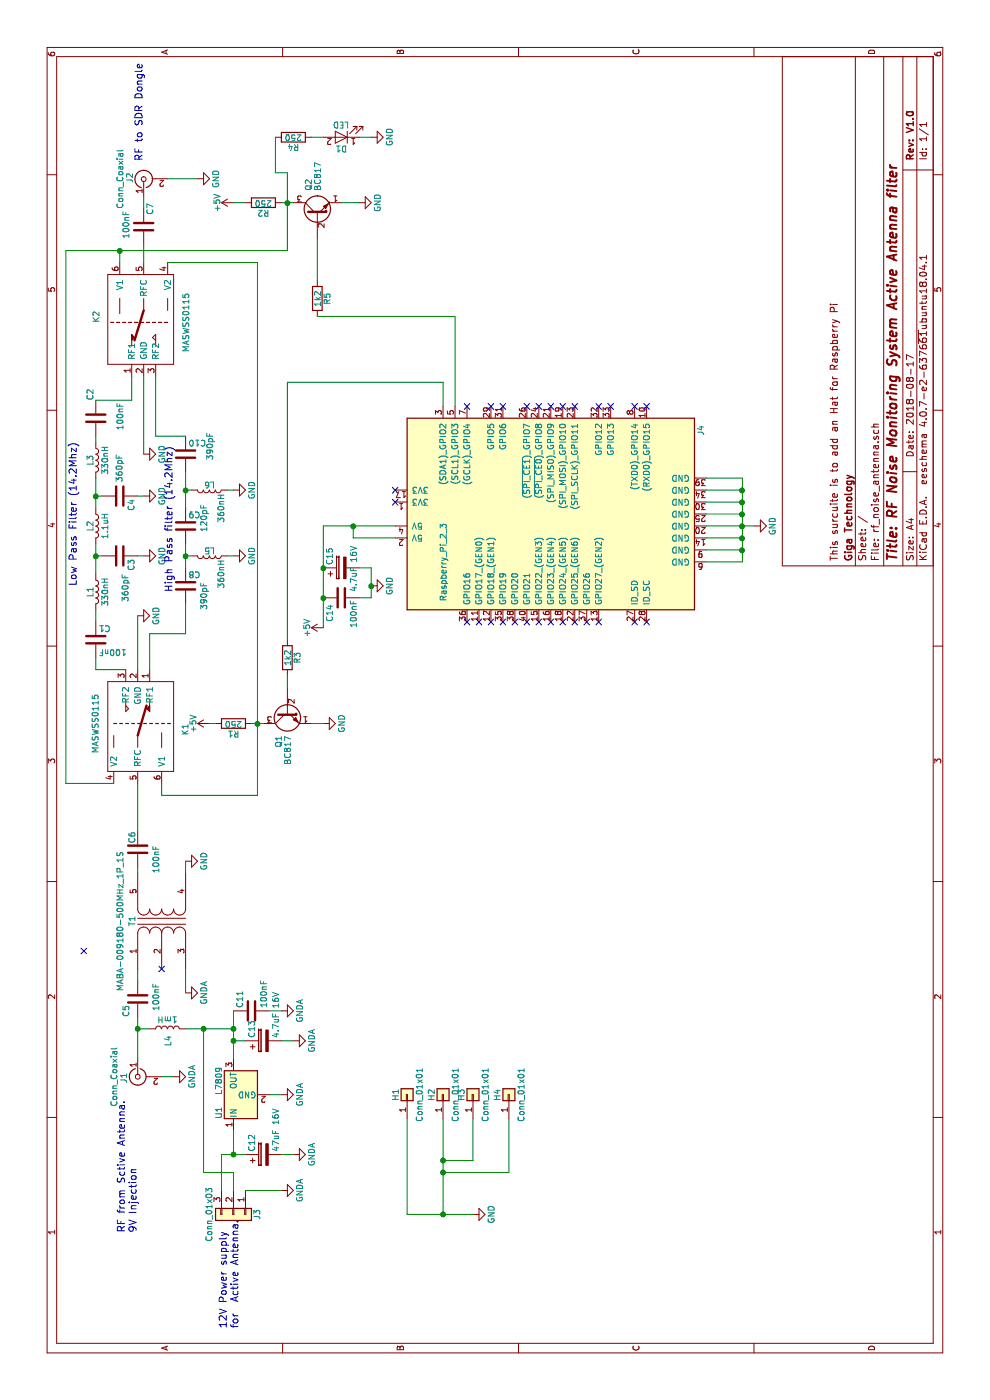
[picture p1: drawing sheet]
EESchema Schematic File Version 2
LIBS:power
LIBS:device
LIBS:switches
LIBS:relays
LIBS:motors
LIBS:transistors
LIBS:conn
LIBS:linear
LIBS:regul
LIBS:74xx
LIBS:cmos4000
LIBS:adc-dac
LIBS:memory
LIBS:xilinx
LIBS:microcontrollers
LIBS:dsp
LIBS:microchip
LIBS:analog_switches
LIBS:motorola
LIBS:texas
LIBS:intel
LIBS:audio
LIBS:interface
LIBS:digital-audio
LIBS:philips
LIBS:display
LIBS:cypress
LIBS:siliconi
LIBS:opto
LIBS:atmel
LIBS:contrib
LIBS:valves
LIBS:Transformer
LIBS:MABA-009180-500MHz_transformer
LIBS:rf_noise_antenna-cache
EELAYER 25 0
EELAYER END
$Descr A4 11693 8268
encoding utf-8
Sheet 1 1
Title "RF Noise Monitoring System Active Antenna filter"
Date "2018-08-17"
Rev "V1.0"
Comp "Giga Technology"
Comment1 "This surcuite is to add an Hat for Raspberry Pi"
Comment2 ""
Comment3 ""
Comment4 ""
$EndDescr
$Comp
L Conn_Coaxial J1
U 1 1
P 2550 1200
F 0 "J1" H 2560 1320 50  0000 C CNN
F 1 "Conn_Coaxial" H 2550 1400 50  0000 C CNN
F 2 "Connectors_Molex:Molex_SMA_Jack_Edge_Mount" H 2550 1200 50  0001 C CNN
F 3 "" H 2550 1200 50  0001 C CNN
	1    2550 1200
	-1   0    0    -1  
$EndComp
$Comp
L Conn_Coaxial J2
U 1 1
P 10050 1250
F 0 "J2" H 10060 1370 50  0000 C CNN
F 1 "Conn_Coaxial" H 10050 1450 50  0000 C CNN
F 2 "Connectors_Molex:Molex_SMA_Jack_Edge_Mount" H 10050 1250 50  0001 C CNN
F 3 "" H 10050 1250 50  0001 C CNN
	1    10050 1250
	1    0    0    -1  
$EndComp
$Comp
L Raspberry_Pi_2_3 J4
U 1 1
P 7250 4650
F 0 "J4" H 7950 3400 50  0000 C CNN
F 1 "Raspberry_Pi_2_3" H 6850 5550 50  0000 C CNN
F 2 "Pin_Headers:Pin_Header_Straight_2x20" H 8250 5900 50  0001 C CNN
F 3 "" H 7300 4500 50  0001 C CNN
	1    7250 4650
	1    0    0    -1  
$EndComp
$Comp
L L L1
U 1 1
P 6600 850
F 0 "L1" V 6550 850 50  0000 C CNN
F 1 "330nH" V 6675 850 50  0000 C CNN
F 2 "Inductors_SMD:L_0805_HandSoldering" H 6600 850 50  0001 C CNN
F 3 "" H 6600 850 50  0001 C CNN
	1    6600 850 
	0    1    1    0   
$EndComp
$Comp
L L L2
U 1 1
P 7150 850
F 0 "L2" V 7100 850 50  0000 C CNN
F 1 "1.1uH" V 7225 850 50  0000 C CNN
F 2 "Inductors_SMD:L_0805_HandSoldering" H 7150 850 50  0001 C CNN
F 3 "" H 7150 850 50  0001 C CNN
	1    7150 850 
	0    1    1    0   
$EndComp
$Comp
L L L3
U 1 1
P 7700 850
F 0 "L3" V 7650 850 50  0000 C CNN
F 1 "330nH" V 7775 850 50  0000 C CNN
F 2 "Inductors_SMD:L_0805_HandSoldering" H 7700 850 50  0001 C CNN
F 3 "" H 7700 850 50  0001 C CNN
	1    7700 850 
	0    1    1    0   
$EndComp
$Comp
L L L5
U 1 1
P 6900 1800
F 0 "L5" V 6850 1800 50  0000 C CNN
F 1 "360nH" H 7050 1900 50  0000 C CNN
F 2 "Inductors_SMD:L_0805_HandSoldering" H 6900 1800 50  0001 C CNN
F 3 "" H 6900 1800 50  0001 C CNN
	1    6900 1800
	-1   0    0    1   
$EndComp
$Comp
L L L6
U 1 1
P 7450 1800
F 0 "L6" V 7400 1800 50  0000 C CNN
F 1 "360nH" H 7600 1900 50  0000 C CNN
F 2 "Inductors_SMD:L_0805_HandSoldering" H 7450 1800 50  0001 C CNN
F 3 "" H 7450 1800 50  0001 C CNN
	1    7450 1800
	-1   0    0    1   
$EndComp
$Comp
L C C8
U 1 1
P 6650 1600
F 0 "C8" H 6675 1700 50  0000 L CNN
F 1 "390pF" V 6800 1400 50  0000 L CNN
F 2 "Capacitors_SMD:C_0805_HandSoldering" H 6688 1450 50  0001 C CNN
F 3 "" H 6650 1600 50  0001 C CNN
	1    6650 1600
	0    1    1    0   
$EndComp
$Comp
L C C9
U 1 1
P 7150 1600
F 0 "C9" H 7175 1700 50  0000 L CNN
F 1 "120pF" V 7300 1550 50  0000 L CNN
F 2 "Capacitors_SMD:C_0805_HandSoldering" H 7188 1450 50  0001 C CNN
F 3 "" H 7150 1600 50  0001 C CNN
	1    7150 1600
	0    1    1    0   
$EndComp
$Comp
L C C10
U 1 1
P 7750 1600
F 0 "C10" H 7775 1700 50  0000 L CNN
F 1 "390pF" V 7950 1550 50  0000 L CNN
F 2 "Capacitors_SMD:C_0805_HandSoldering" H 7788 1450 50  0001 C CNN
F 3 "" H 7750 1600 50  0001 C CNN
	1    7750 1600
	0    1    1    0   
$EndComp
$Comp
L C C3
U 1 1
P 6900 1050
F 0 "C3" H 6925 1150 50  0000 L CNN
F 1 "360pF" H 7050 1100 50  0000 L CNN
F 2 "Capacitors_SMD:C_0805_HandSoldering" H 6938 900 50  0001 C CNN
F 3 "" H 6900 1050 50  0001 C CNN
	1    6900 1050
	-1   0    0    1   
$EndComp
$Comp
L C C4
U 1 1
P 7400 1050
F 0 "C4" H 7425 1150 50  0000 L CNN
F 1 "360pF" H 7050 1050 50  0000 L CNN
F 2 "Capacitors_SMD:C_0805_HandSoldering" H 7438 900 50  0001 C CNN
F 3 "" H 7400 1050 50  0001 C CNN
	1    7400 1050
	-1   0    0    1   
$EndComp
$Comp
L 2N2219 Q2
U 1 1
P 9750 2700
F 0 "Q2" H 9950 2775 50  0000 L CNN
F 1 "BC817" H 9950 2700 50  0000 L CNN
F 2 "TO_SOT_Packages_SMD:SOT-23" H 9950 2625 50  0001 L CIN
F 3 "" H 9750 2700 50  0001 L CNN
	1    9750 2700
	1    0    0    -1  
$EndComp
$Comp
L R R5
U 1 1
P 9050 2700
F 0 "R5" V 9130 2700 50  0000 C CNN
F 1 "1k2" V 9050 2700 50  0000 C CNN
F 2 "Resistors_SMD:R_0805_HandSoldering" V 8980 2700 50  0001 C CNN
F 3 "" H 9050 2700 50  0001 C CNN
	1    9050 2700
	0    1    1    0   
$EndComp
$Comp
L GND #PWR01
U 1 1
P 6900 1250
F 0 "#PWR01" H 6900 1000 50  0001 C CNN
F 1 "GND" H 6900 1100 50  0000 C CNN
F 2 "" H 6900 1250 50  0001 C CNN
F 3 "" H 6900 1250 50  0001 C CNN
	1    6900 1250
	1    0    0    -1  
$EndComp
$Comp
L GND #PWR02
U 1 1
P 7400 1250
F 0 "#PWR02" H 7400 1000 50  0001 C CNN
F 1 "GND" H 7400 1100 50  0000 C CNN
F 2 "" H 7400 1250 50  0001 C CNN
F 3 "" H 7400 1250 50  0001 C CNN
	1    7400 1250
	1    0    0    -1  
$EndComp
$Comp
L GND #PWR03
U 1 1
P 7450 2000
F 0 "#PWR03" H 7450 1750 50  0001 C CNN
F 1 "GND" H 7450 1850 50  0000 C CNN
F 2 "" H 7450 2000 50  0001 C CNN
F 3 "" H 7450 2000 50  0001 C CNN
	1    7450 2000
	1    0    0    -1  
$EndComp
$Comp
L GND #PWR04
U 1 1
P 6900 2000
F 0 "#PWR04" H 6900 1750 50  0001 C CNN
F 1 "GND" H 6900 1850 50  0000 C CNN
F 2 "" H 6900 2000 50  0001 C CNN
F 3 "" H 6900 2000 50  0001 C CNN
	1    6900 2000
	1    0    0    -1  
$EndComp
$Comp
L GNDA #PWR05
U 1 1
P 3250 1600
F 0 "#PWR05" H 3250 1350 50  0001 C CNN
F 1 "GNDA" H 3250 1450 50  0000 C CNN
F 2 "" H 3250 1600 50  0001 C CNN
F 3 "" H 3250 1600 50  0001 C CNN
	1    3250 1600
	1    0    0    -1  
$EndComp
$Comp
L GND #PWR06
U 1 1
P 7150 6350
F 0 "#PWR06" H 7150 6100 50  0001 C CNN
F 1 "GND" H 7150 6200 50  0000 C CNN
F 2 "" H 7150 6350 50  0001 C CNN
F 3 "" H 7150 6350 50  0001 C CNN
	1    7150 6350
	1    0    0    -1  
$EndComp
$Comp
L C C14
U 1 1
P 6550 2900
F 0 "C14" H 6350 3000 50  0000 L CNN
F 1 "100nF" H 6300 2800 50  0000 L CNN
F 2 "Capacitors_SMD:C_0805_HandSoldering" H 6588 2750 50  0001 C CNN
F 3 "" H 6550 2900 50  0001 C CNN
	1    6550 2900
	1    0    0    -1  
$EndComp
$Comp
L CP C15
U 1 1
P 6800 2900
F 0 "C15" H 6825 3000 50  0000 L CNN
F 1 "4.7uF 16V" H 6600 2800 50  0000 L CNN
F 2 "Capacitors_SMD:C_0805_HandSoldering" H 6838 2750 50  0001 C CNN
F 3 "" H 6800 2900 50  0001 C CNN
	1    6800 2900
	1    0    0    -1  
$EndComp
$Comp
L GND #PWR07
U 1 1
P 6650 3150
F 0 "#PWR07" H 6650 2900 50  0001 C CNN
F 1 "GND" H 6650 3000 50  0000 C CNN
F 2 "" H 6650 3150 50  0001 C CNN
F 3 "" H 6650 3150 50  0001 C CNN
	1    6650 3150
	1    0    0    -1  
$EndComp
$Comp
L GND #PWR08
U 1 1
P 9850 3050
F 0 "#PWR08" H 9850 2800 50  0001 C CNN
F 1 "GND" H 9850 2900 50  0000 C CNN
F 2 "" H 9850 3050 50  0001 C CNN
F 3 "" H 9850 3050 50  0001 C CNN
	1    9850 3050
	1    0    0    -1  
$EndComp
$Comp
L L L4
U 1 1
P 2950 1450
F 0 "L4" H 2850 1450 50  0000 C CNN
F 1 "1mH" V 3025 1450 50  0000 C CNN
F 2 "Inductors_SMD:L_0805_HandSoldering" H 2950 1450 50  0001 C CNN
F 3 "" H 2950 1450 50  0001 C CNN
	1    2950 1450
	1    0    0    -1  
$EndComp
$Comp
L C C5
U 1 1
P 3200 1200
F 0 "C5" V 3100 1050 50  0000 L CNN
F 1 "100nF" V 3350 1100 50  0000 L CNN
F 2 "Capacitors_SMD:C_0805_HandSoldering" H 3238 1050 50  0001 C CNN
F 3 "" H 3200 1200 50  0001 C CNN
	1    3200 1200
	0    1    1    0   
$EndComp
$Comp
L C C11
U 1 1
P 3100 2150
F 0 "C11" H 3125 2250 50  0000 L CNN
F 1 "100nF" H 3125 2050 50  0000 L CNN
F 2 "Capacitors_SMD:C_0805_HandSoldering" H 3138 2000 50  0001 C CNN
F 3 "" H 3100 2150 50  0001 C CNN
	1    3100 2150
	1    0    0    -1  
$EndComp
$Comp
L CP C13
U 1 1
P 2850 2250
F 0 "C13" H 2875 2350 50  0000 L CNN
F 1 "4.7uF 16V" H 2875 2150 50  0000 L CNN
F 2 "Capacitors_SMD:C_0805_HandSoldering" H 2888 2100 50  0001 C CNN
F 3 "" H 2850 2250 50  0001 C CNN
	1    2850 2250
	1    0    0    -1  
$EndComp
$Comp
L L7809 U1
U 1 1
P 2400 2000
F 0 "U1" H 2250 2125 50  0000 C CNN
F 1 "L7809" H 2400 2125 50  0000 L CNN
F 2 "TO_SOT_Packages_THT:TO-220_Horizontal" H 2425 1850 50  0001 L CIN
F 3 "" H 2400 1950 50  0001 C CNN
	1    2400 2000
	1    0    0    -1  
$EndComp
$Comp
L CP C12
U 1 1
P 1900 2250
F 0 "C12" H 1925 2350 50  0000 L CNN
F 1 "47uF 16V" H 1925 2150 50  0000 L CNN
F 2 "Capacitors_Tantalum_SMD:CP_Tantalum_Case-C_EIA-6032-28_Hand" H 1938 2100 50  0001 C CNN
F 3 "" H 1900 2250 50  0001 C CNN
	1    1900 2250
	1    0    0    -1  
$EndComp
$Comp
L LED D1
U 1 1
P 10400 2900
F 0 "D1" H 10400 3000 50  0000 C CNN
F 1 "LED" H 10400 2800 50  0000 C CNN
F 2 "LEDs:LED_0805_HandSoldering" H 10400 2900 50  0001 C CNN
F 3 "" H 10400 2900 50  0001 C CNN
	1    10400 2900
	0    -1   -1   0   
$EndComp
$Comp
L R R4
U 1 1
P 10400 2500
F 0 "R4" V 10480 2500 50  0000 C CNN
F 1 "250" V 10400 2500 50  0000 C CNN
F 2 "Resistors_SMD:R_0805_HandSoldering" V 10330 2500 50  0001 C CNN
F 3 "" H 10400 2500 50  0001 C CNN
	1    10400 2500
	-1   0    0    1   
$EndComp
Text Notes 6600 1500 0    60   ~ 0
High Pass filter (14.2Mhz)
Text Notes 6650 700  0    60   ~ 0
Low Pass Filter (14.2Mhz)
Text Notes 10200 1250 0    60   ~ 0
RF to SDR Dongle
Text Notes 1250 1200 0    60   ~ 0
RF from Sctive Antenna.\n9V Injection
Text Notes 450  2050 0    60   ~ 0
12V Power supply \nfor  Active Antenna
$Comp
L GND #PWR09
U 1 1
P 4350 1600
F 0 "#PWR09" H 4350 1350 50  0001 C CNN
F 1 "GND" H 4350 1450 50  0000 C CNN
F 2 "" H 4350 1600 50  0001 C CNN
F 3 "" H 4350 1600 50  0001 C CNN
	1    4350 1600
	1    0    0    -1  
$EndComp
$Comp
L GND #PWR010
U 1 1
P 10050 1700
F 0 "#PWR010" H 10050 1450 50  0001 C CNN
F 1 "GND" H 10050 1550 50  0000 C CNN
F 2 "" H 10050 1700 50  0001 C CNN
F 3 "" H 10050 1700 50  0001 C CNN
	1    10050 1700
	1    0    0    -1  
$EndComp
$Comp
L GNDA #PWR011
U 1 1
P 2550 1500
F 0 "#PWR011" H 2550 1250 50  0001 C CNN
F 1 "GNDA" H 2550 1350 50  0000 C CNN
F 2 "" H 2550 1500 50  0001 C CNN
F 3 "" H 2550 1500 50  0001 C CNN
	1    2550 1500
	1    0    0    -1  
$EndComp
$Comp
L GNDA #PWR012
U 1 1
P 2400 2400
F 0 "#PWR012" H 2400 2150 50  0001 C CNN
F 1 "GNDA" H 2400 2250 50  0000 C CNN
F 2 "" H 2400 2400 50  0001 C CNN
F 3 "" H 2400 2400 50  0001 C CNN
	1    2400 2400
	1    0    0    -1  
$EndComp
$Comp
L GNDA #PWR013
U 1 1
P 1900 2500
F 0 "#PWR013" H 1900 2250 50  0001 C CNN
F 1 "GNDA" H 1900 2350 50  0000 C CNN
F 2 "" H 1900 2500 50  0001 C CNN
F 3 "" H 1900 2500 50  0001 C CNN
	1    1900 2500
	1    0    0    -1  
$EndComp
$Comp
L GNDA #PWR014
U 1 1
P 1600 2400
F 0 "#PWR014" H 1600 2150 50  0001 C CNN
F 1 "GNDA" H 1600 2250 50  0000 C CNN
F 2 "" H 1600 2400 50  0001 C CNN
F 3 "" H 1600 2400 50  0001 C CNN
	1    1600 2400
	1    0    0    -1  
$EndComp
$Comp
L GNDA #PWR015
U 1 1
P 2850 2500
F 0 "#PWR015" H 2850 2250 50  0001 C CNN
F 1 "GNDA" H 2850 2350 50  0000 C CNN
F 2 "" H 2850 2500 50  0001 C CNN
F 3 "" H 2850 2500 50  0001 C CNN
	1    2850 2500
	1    0    0    -1  
$EndComp
$Comp
L GNDA #PWR016
U 1 1
P 3100 2400
F 0 "#PWR016" H 3100 2150 50  0001 C CNN
F 1 "GNDA" H 3100 2250 50  0000 C CNN
F 2 "" H 3100 2400 50  0001 C CNN
F 3 "" H 3100 2400 50  0001 C CNN
	1    3100 2400
	1    0    0    -1  
$EndComp
$Comp
L Conn_01x03 J3
U 1 1
P 1400 2000
F 0 "J3" H 1400 2200 50  0000 C CNN
F 1 "Conn_01x03" H 1400 1800 50  0000 C CNN
F 2 "Connectors_Terminal_Blocks:TerminalBlock_Philmore_TB133_03x5mm_Straight" H 1400 2000 50  0001 C CNN
F 3 "" H 1400 2000 50  0001 C CNN
	1    1400 2000
	-1   0    0    1   
$EndComp
NoConn ~ 6350 3950
NoConn ~ 6350 4050
NoConn ~ 6350 4150
NoConn ~ 6350 4250
NoConn ~ 6350 4350
NoConn ~ 6350 4450
NoConn ~ 6350 4550
NoConn ~ 6350 4650
NoConn ~ 6350 4750
NoConn ~ 6350 4850
NoConn ~ 6350 4950
NoConn ~ 6350 5050
NoConn ~ 8150 3950
NoConn ~ 8150 4150
NoConn ~ 8150 4250
NoConn ~ 8150 4450
NoConn ~ 8150 4550
NoConn ~ 8150 4650
NoConn ~ 8150 4750
NoConn ~ 8150 4850
NoConn ~ 8150 5050
NoConn ~ 8150 5150
NoConn ~ 6350 5350
NoConn ~ 6350 5450
NoConn ~ 7350 3350
NoConn ~ 7450 3350
$Comp
L MASWSS0115 K1
U 1 1
P 5500 1250
F 0 "K1" V 5150 1250 50  0000 L CNN
F 1 "MASWSS0115" V 5900 1250 50  0000 C CNN
F 2 "rf_noise_antenna:SC-70-6" H 5500 1900 50  0001 C CNN
F 3 "" H 5350 1250 50  0001 C CNN
	1    5500 1250
	0    -1   -1   0   
$EndComp
$Comp
L MASWSS0115 K2
U 1 1
P 8850 1200
F 0 "K2" V 8500 1200 50  0000 L CNN
F 1 "MASWSS0115" V 9250 1200 50  0000 C CNN
F 2 "rf_noise_antenna:SC-70-6" H 8850 1850 50  0001 C CNN
F 3 "" H 8700 1200 50  0001 C CNN
	1    8850 1200
	0    1    1    0   
$EndComp
$Comp
L C C6
U 1 1
P 4450 1200
F 0 "C6" V 4400 1250 50  0000 L CNN
F 1 "100nF" V 4600 1000 50  0000 L CNN
F 2 "Capacitors_SMD:C_0805_HandSoldering" H 4488 1050 50  0001 C CNN
F 3 "" H 4450 1200 50  0001 C CNN
	1    4450 1200
	0    1    1    0   
$EndComp
$Comp
L C C7
U 1 1
P 9650 1250
F 0 "C7" V 9700 1350 50  0000 L CNN
F 1 "100nF" V 9500 1150 50  0000 L CNN
F 2 "Capacitors_SMD:C_0805_HandSoldering" H 9688 1100 50  0001 C CNN
F 3 "" H 9650 1250 50  0001 C CNN
	1    9650 1250
	0    1    1    0   
$EndComp
$Comp
L GND #PWR017
U 1 1
P 7750 1250
F 0 "#PWR017" H 7750 1000 50  0001 C CNN
F 1 "GND" H 7750 1100 50  0000 C CNN
F 2 "" H 7750 1250 50  0001 C CNN
F 3 "" H 7750 1250 50  0001 C CNN
	1    7750 1250
	1    0    0    -1  
$EndComp
$Comp
L GND #PWR018
U 1 1
P 6400 1200
F 0 "#PWR018" H 6400 950 50  0001 C CNN
F 1 "GND" H 6400 1050 50  0000 C CNN
F 2 "" H 6400 1200 50  0001 C CNN
F 3 "" H 6400 1200 50  0001 C CNN
	1    6400 1200
	1    0    0    -1  
$EndComp
$Comp
L C C1
U 1 1
P 6200 850
F 0 "C1" H 6225 950 50  0000 L CNN
F 1 "100nF" H 6225 750 50  0000 L CNN
F 2 "Capacitors_SMD:C_0805_HandSoldering" H 6238 700 50  0001 C CNN
F 3 "" H 6200 850 50  0001 C CNN
	1    6200 850 
	0    1    1    0   
$EndComp
$Comp
L C C2
U 1 1
P 8050 850
F 0 "C2" V 8000 1000 50  0000 L CNN
F 1 "100nF" V 8250 750 50  0000 L CNN
F 2 "Capacitors_SMD:C_0805_HandSoldering" H 8088 700 50  0001 C CNN
F 3 "" H 8050 850 50  0001 C CNN
	1    8050 850 
	0    1    1    0   
$EndComp
$Comp
L +5V #PWR019
U 1 1
P 6300 2750
F 0 "#PWR019" H 6300 2600 50  0001 C CNN
F 1 "+5V" H 6300 2890 50  0000 C CNN
F 2 "" H 6300 2750 50  0001 C CNN
F 3 "" H 6300 2750 50  0001 C CNN
	1    6300 2750
	1    0    0    -1  
$EndComp
$Comp
L +5V #PWR020
U 1 1
P 9850 2000
F 0 "#PWR020" H 9850 1850 50  0001 C CNN
F 1 "+5V" H 9850 2140 50  0000 C CNN
F 2 "" H 9850 2000 50  0001 C CNN
F 3 "" H 9850 2000 50  0001 C CNN
	1    9850 2000
	1    0    0    -1  
$EndComp
$Comp
L +5V #PWR021
U 1 1
P 5500 1800
F 0 "#PWR021" H 5500 1650 50  0001 C CNN
F 1 "+5V" H 5500 1940 50  0000 C CNN
F 2 "" H 5500 1800 50  0001 C CNN
F 3 "" H 5500 1800 50  0001 C CNN
	1    5500 1800
	1    0    0    -1  
$EndComp
$Comp
L R R3
U 1 1
P 6050 2450
F 0 "R3" V 6130 2450 50  0000 C CNN
F 1 "1k2" V 6050 2450 50  0000 C CNN
F 2 "Resistors_SMD:R_0805_HandSoldering" V 5980 2450 50  0001 C CNN
F 3 "" H 6050 2450 50  0001 C CNN
	1    6050 2450
	0    1    1    0   
$EndComp
$Comp
L 2N2219 Q1
U 1 1
P 5600 2450
F 0 "Q1" H 5800 2525 50  0000 L CNN
F 1 "BC817" H 5800 2450 50  0000 L CNN
F 2 "TO_SOT_Packages_SMD:SOT-23" H 5800 2375 50  0001 L CIN
F 3 "" H 5600 2450 50  0001 L CNN
	1    5600 2450
	-1   0    0    -1  
$EndComp
$Comp
L R R2
U 1 1
P 9850 2250
F 0 "R2" V 9930 2250 50  0000 C CNN
F 1 "250" V 9850 2250 50  0000 C CNN
F 2 "Resistors_SMD:R_0805_HandSoldering" V 9780 2250 50  0001 C CNN
F 3 "" H 9850 2250 50  0001 C CNN
	1    9850 2250
	-1   0    0    1   
$EndComp
$Comp
L GND #PWR022
U 1 1
P 10400 3150
F 0 "#PWR022" H 10400 2900 50  0001 C CNN
F 1 "GND" H 10400 3000 50  0000 C CNN
F 2 "" H 10400 3150 50  0001 C CNN
F 3 "" H 10400 3150 50  0001 C CNN
	1    10400 3150
	1    0    0    -1  
$EndComp
$Comp
L R R1
U 1 1
P 5500 2000
F 0 "R1" V 5580 2000 50  0000 C CNN
F 1 "250" V 5500 2000 50  0000 C CNN
F 2 "Resistors_SMD:R_0805_HandSoldering" V 5430 2000 50  0001 C CNN
F 3 "" H 5500 2000 50  0001 C CNN
	1    5500 2000
	-1   0    0    1   
$EndComp
$Comp
L GND #PWR023
U 1 1
P 5500 2750
F 0 "#PWR023" H 5500 2500 50  0001 C CNN
F 1 "GND" H 5500 2600 50  0000 C CNN
F 2 "" H 5500 2750 50  0001 C CNN
F 3 "" H 5500 2750 50  0001 C CNN
	1    5500 2750
	1    0    0    -1  
$EndComp
$Comp
L MABA-009180-500MHz_1P_1S T1
U 1 1
P 3850 1400
F 0 "T1" H 3850 1650 50  0000 C CNN
F 1 "MABA-009180-500MHz_1P_1S" H 3850 1750 50  0000 C CNN
F 2 "rf_noise_antenna:SM22" H 3850 1400 50  0001 C CNN
F 3 "" H 3850 1400 50  0001 C CNN
	1    3850 1400
	1    0    0    -1  
$EndComp
NoConn ~ 3450 1400
NoConn ~ 3600 750 
$Comp
L Conn_01x01 H1
U 1 1
P 2400 3450
F 0 "H1" H 2400 3550 50  0000 C CNN
F 1 "Conn_01x01" H 2400 3350 50  0000 C CNN
F 2 "Mounting_Holes:MountingHole_3.2mm_M3" H 2400 3450 50  0001 C CNN
F 3 "" H 2400 3450 50  0001 C CNN
	1    2400 3450
	1    0    0    -1  
$EndComp
$Comp
L Conn_01x01 H2
U 1 1
P 2400 3750
F 0 "H2" H 2400 3850 50  0000 C CNN
F 1 "Conn_01x01" H 2400 3650 50  0000 C CNN
F 2 "Mounting_Holes:MountingHole_3.2mm_M3" H 2400 3750 50  0001 C CNN
F 3 "" H 2400 3750 50  0001 C CNN
	1    2400 3750
	1    0    0    -1  
$EndComp
$Comp
L Conn_01x01 H3
U 1 1
P 2400 4000
F 0 "H3" H 2400 4100 50  0000 C CNN
F 1 "Conn_01x01" H 2400 3900 50  0000 C CNN
F 2 "Mounting_Holes:MountingHole_3.2mm_M3" H 2400 4000 50  0001 C CNN
F 3 "" H 2400 4000 50  0001 C CNN
	1    2400 4000
	1    0    0    -1  
$EndComp
$Comp
L Conn_01x01 H4
U 1 1
P 2400 4300
F 0 "H4" H 2400 4400 50  0000 C CNN
F 1 "Conn_01x01" H 2400 4200 50  0000 C CNN
F 2 "Mounting_Holes:MountingHole_3.2mm_M3" H 2400 4300 50  0001 C CNN
F 3 "" H 2400 4300 50  0001 C CNN
	1    2400 4300
	1    0    0    -1  
$EndComp
$Comp
L GND #PWR024
U 1 1
P 1400 4000
F 0 "#PWR024" H 1400 3750 50  0001 C CNN
F 1 "GND" H 1400 3850 50  0000 C CNN
F 2 "" H 1400 4000 50  0001 C CNN
F 3 "" H 1400 4000 50  0001 C CNN
	1    1400 4000
	1    0    0    -1  
$EndComp
NoConn ~ 8150 5350
NoConn ~ 8150 5450
Wire Wire Line
	6750 850  7000 850 
Wire Wire Line
	7300 850  7550 850 
Wire Wire Line
	6800 1600 7000 1600
Wire Wire Line
	7300 1600 7600 1600
Wire Wire Line
	7900 1600 7900 1350
Wire Wire Line
	7900 1350 8400 1350
Wire Wire Line
	6900 1200 6900 1250
Wire Wire Line
	6900 1950 6900 2000
Wire Wire Line
	7450 1950 7450 2000
Wire Wire Line
	10050 1450 10050 1700
Wire Wire Line
	7150 2750 7150 3350
Connection ~ 6800 2750
Connection ~ 6550 2750
Wire Wire Line
	9850 2900 9850 3050
Wire Wire Line
	9200 2700 9550 2700
Wire Wire Line
	7050 3000 7050 3350
Wire Wire Line
	7050 3000 7150 3000
Connection ~ 7150 3000
Wire Wire Line
	2700 1200 3050 1200
Wire Wire Line
	2550 1400 2550 1500
Wire Wire Line
	2700 2000 3100 2000
Wire Wire Line
	2950 1600 2950 2000
Connection ~ 2950 2000
Wire Wire Line
	1600 2100 1600 2400
Wire Wire Line
	1900 2400 1900 2500
Wire Wire Line
	2850 2400 2850 2500
Wire Wire Line
	3250 1600 3450 1600
Wire Wire Line
	4250 1600 4350 1600
Wire Wire Line
	3350 1200 3450 1200
Wire Wire Line
	1750 1750 2950 1750
Connection ~ 2950 1750
Wire Wire Line
	1900 1900 1900 2100
Connection ~ 1900 2000
Wire Wire Line
	2850 2100 2850 2000
Connection ~ 2850 2000
Wire Wire Line
	2950 1300 2950 1200
Connection ~ 2950 1200
Wire Wire Line
	6900 1650 6900 1600
Connection ~ 6900 1600
Wire Wire Line
	7450 1650 7450 1600
Connection ~ 7450 1600
Wire Wire Line
	7400 850  7400 900 
Connection ~ 7400 850 
Wire Wire Line
	6900 850  6900 900 
Connection ~ 6900 850 
Wire Wire Line
	6550 3050 6550 3150
Wire Wire Line
	6550 3150 6800 3150
Wire Wire Line
	6800 3150 6800 3050
Connection ~ 6650 3150
Wire Wire Line
	6850 5950 6850 6250
Wire Wire Line
	6850 6250 7550 6250
Wire Wire Line
	6950 5950 6950 6250
Connection ~ 6950 6250
Wire Wire Line
	7050 5950 7050 6250
Connection ~ 7050 6250
Wire Wire Line
	7150 5950 7150 6350
Wire Wire Line
	7250 6250 7250 5950
Connection ~ 7150 6250
Wire Wire Line
	7350 6250 7350 5950
Connection ~ 7250 6250
Wire Wire Line
	7450 6250 7450 5950
Connection ~ 7350 6250
Wire Wire Line
	7550 6250 7550 5950
Connection ~ 7450 6250
Wire Wire Line
	3100 2300 3100 2400
Wire Wire Line
	6500 1600 6250 1600
Wire Wire Line
	6250 1600 6250 1300
Wire Wire Line
	6250 1300 5950 1300
Wire Wire Line
	9350 1250 9500 1250
Wire Wire Line
	9800 1250 9900 1250
Wire Wire Line
	7750 1250 8400 1250
Wire Wire Line
	5950 1200 6400 1200
Wire Wire Line
	6450 850  6350 850 
Wire Wire Line
	6050 850  5950 850 
Wire Wire Line
	5950 850  5950 1100
Wire Wire Line
	8200 850  8200 1150
Wire Wire Line
	8200 1150 8400 1150
Wire Wire Line
	4250 1200 4300 1200
Wire Wire Line
	4600 1200 5000 1200
Wire Wire Line
	6300 2750 7150 2750
Wire Wire Line
	6200 2450 8350 2450
Wire Wire Line
	5800 2450 5900 2450
Wire Wire Line
	9850 2400 9850 2500
Wire Wire Line
	9850 2000 9850 2100
Wire Wire Line
	9350 1050 9450 1050
Wire Wire Line
	9450 600  9450 2450
Wire Wire Line
	9450 2450 10100 2450
Connection ~ 9850 2450
Wire Wire Line
	10100 2450 10100 2350
Wire Wire Line
	10100 2350 10400 2350
Wire Wire Line
	10400 2650 10400 2750
Wire Wire Line
	10400 3050 10400 3150
Wire Wire Line
	5500 2150 5500 2250
Wire Wire Line
	5500 2650 5500 2750
Wire Wire Line
	4900 2200 9350 2200
Connection ~ 5500 2200
Connection ~ 9450 1050
Wire Wire Line
	9350 2200 9350 1450
Wire Wire Line
	7850 850  7900 850 
Wire Wire Line
	5500 1800 5500 1850
Wire Wire Line
	7400 1200 7400 1250
Wire Wire Line
	2400 2300 2400 2400
Wire Wire Line
	2200 3450 1400 3450
Wire Wire Line
	1400 3450 1400 4000
Wire Wire Line
	1400 3750 2200 3750
Connection ~ 1400 3750
Wire Wire Line
	2200 4000 1850 4000
Wire Wire Line
	1850 4000 1850 3750
Connection ~ 1850 3750
Wire Wire Line
	2200 4300 1750 4300
Wire Wire Line
	1750 4300 1750 3750
Connection ~ 1750 3750
Wire Wire Line
	8350 2450 8350 3750
Wire Wire Line
	8350 3750 8150 3750
Wire Wire Line
	8150 3850 8900 3850
Wire Wire Line
	8900 3850 8900 2700
Wire Wire Line
	4900 2200 4900 1400
Wire Wire Line
	4900 1400 5000 1400
Wire Wire Line
	9450 600  5000 600 
Wire Wire Line
	5000 600  5000 1000
Wire Wire Line
	1750 1750 1750 2000
Wire Wire Line
	1750 2000 1600 2000
Wire Wire Line
	1600 1900 1900 1900
Wire Wire Line
	1900 2000 2100 2000
$EndSCHEMATC
